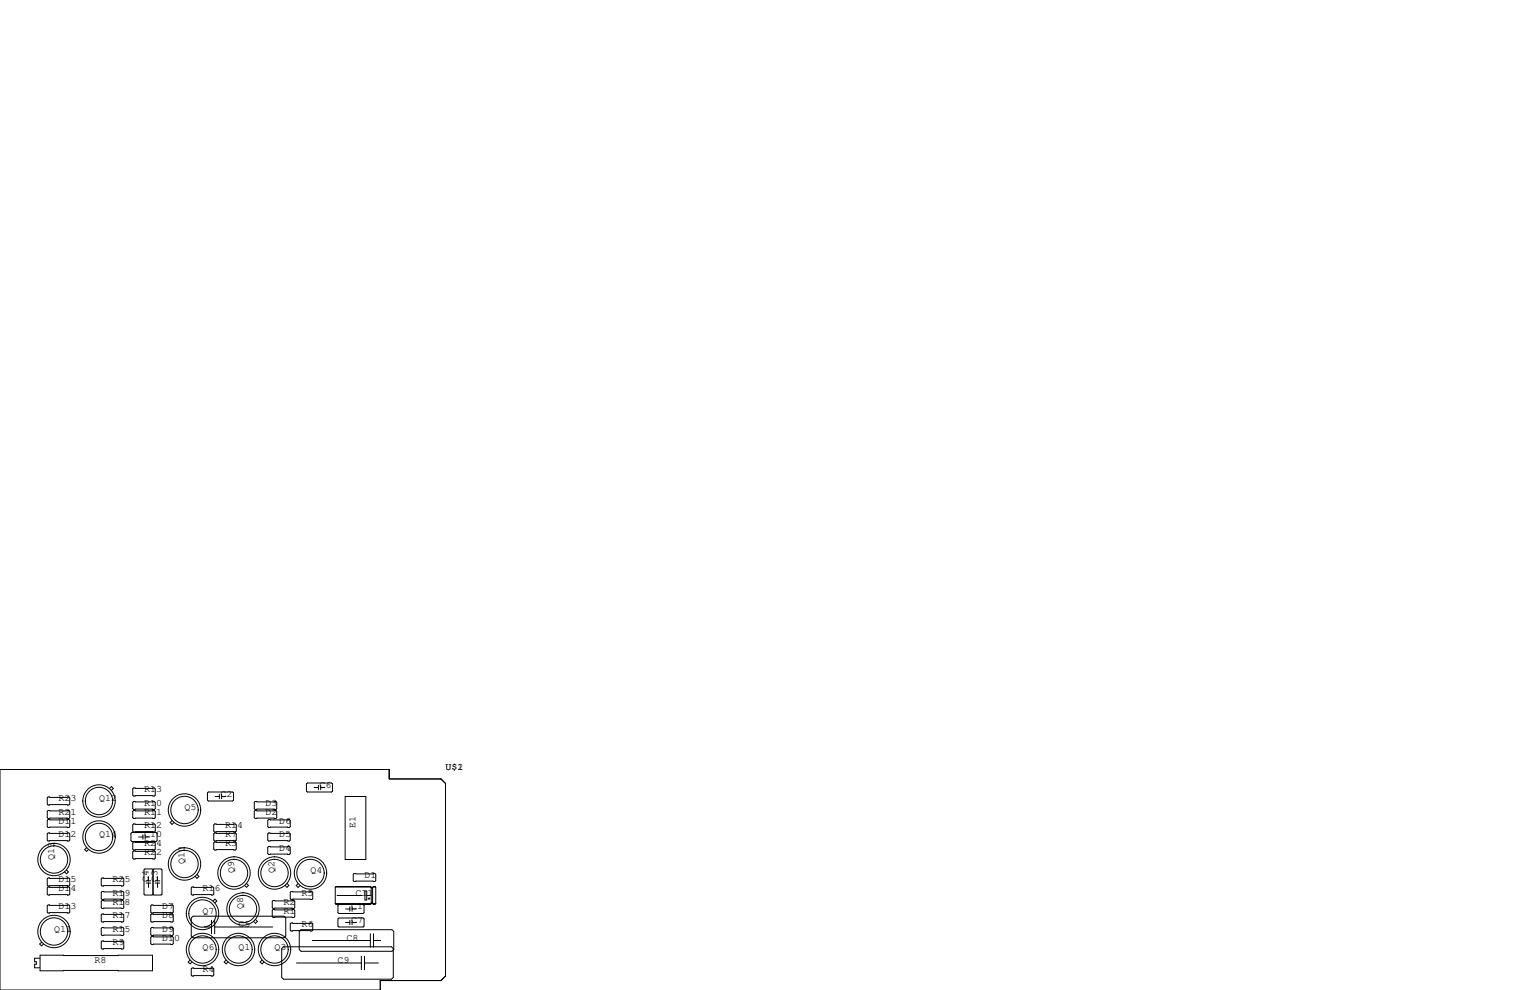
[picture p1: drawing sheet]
<svg xmlns="http://www.w3.org/2000/svg" width="432mm" height="279mm" viewBox="0 0 432 279" stroke-linecap="round" stroke-linejoin="round" font-family="sans-serif">
<g fill="none" stroke="#000" stroke-width=".28">
<path d="M0 217.2h109.9v2.6h14.6l1.2 1.3v54.4l-1.2 1.2h-17.2v2.7h-107.3zM13.6 228.7h5.8l.3 .3v1.8l-.3 .2h-5.8l-.3-.2v-1.8zM13.6 235.1h5.8l.3 .2v1.8l-.3 .3h-5.8l-.3-.3v-1.8zM13.6 231.3h5.8l.3 .2v1.8l-.3 .3h-5.8l-.3-.3v-1.8zM13.6 224.9h5.8l.3 .3v1.7l-.3 .3h-5.8l-.3-.3v-1.7zM24.4 239.2l-.5 .6 .5 .5 .6-.5M30.9 222.5l.5-.5 .6 .5-.6 .6M37 235.2l.2-.3h6.9l.2 .3v2l-.2 .3h-6.9l-.2-.3zM37.7 237.6h5.9l.2 .3v1.7l-.2 .3h-5.9l-.2-.3v-1.7zM37.7 228.7h5.9l.2 .3v1.8l-.2 .2h-5.9l-.2-.2v-1.8zM37.7 226.2h5.9l.2 .2v1.8l-.2 .3h-5.9l-.2-.3v-1.8zM37.7 222.4h5.9l.2 .2v1.8l-.2 .3h-5.9l-.2-.3v-1.8z"/>
<path d="M37.7 232.5h5.9l.2 .3v1.8l-.2 .2h-5.9l-.2-.2v-1.8zM39.1 236.2h1.2M40.3 235.6v1.3M41 236.2h1.2M41 235.6v1.3M48.6 231.6l-.6 .5 .6 .6 .5-.6M58.5 223.8l.3-.3h6.9l.2 .3v2l-.2 .3h-6.9l-.3-.3zM60.6 232.5h5.8l.3 .3v1.8l-.3 .2h-5.8l-.3-.2v-1.8zM60.6 237.6h5.8l.3 .3v1.7l-.3 .3h-5.8l-.3-.3v-1.7zM60.6 235.1h5.8l.3 .2v1.8l-.3 .3h-5.8l-.3-.3v-1.8zM60.7 224.8h1.2M61.9 224.2v1.2"/>
<path d="M62.5 224.2v1.2M62.5 224.8h1.3M72 226.2h5.9l.2 .2v1.8l-.2 .3h-5.9l-.2-.3v-1.8zM72 228.7h5.9l.2 .3v1.8l-.2 .2h-5.9l-.2-.2v-1.8zM75.8 231.3h5.9l.2 .2v1.8l-.2 .3h-5.9l-.2-.3v-1.8zM75.8 235.1h5.9l.2 .2v1.8l-.2 .3h-5.9l-.2-.3v-1.8zM75.8 238.9h5.9l.2 .2v1.8l-.2 .3h-5.9l-.2-.3v-1.8zM86.5 221.2l.2-.2h6.9l.3 .2v2.1l-.3 .2h-6.9l-.2-.2zM88.6 222.2h1.3M89.9 221.6v1.3M90.5 222.2h1.2M90.5 221.6v1.3"/>
<path d="M97.4 224.8h5.9v17.8h-5.9zM13.6 250.3h5.8l.3 .3v1.7l-.3 .3h-5.8l-.3-.3v-1.7zM13.6 247.8h5.8l.3 .2v1.8l-.3 .3h-5.8l-.3-.3v-1.8zM13.6 255.4h5.8l.3 .3v1.7l-.3 .3h-5.8l-.3-.3v-1.7zM18.8 245.5l.5 .6-.5 .5-.6-.5M28.8 247.8h5.9l.2 .2v1.8l-.2 .3h-5.9l-.2-.3v-1.8zM28.8 251.6h5.9l.2 .2v1.8l-.2 .3h-5.9l-.2-.3v-1.8zM28.8 254.1h5.9l.2 .3v1.8l-.2 .2h-5.9l-.2-.2v-1.8zM28.8 257.9h5.9l.2 .3v1.8l-.2 .2h-5.9l-.2-.2v-1.8zM37.7 240.2h5.9l.2 .2v1.8l-.2 .2h-5.9l-.2-.2v-1.8zM41.3 249.2h1.2M41.3 248.6h1.2"/>
<path d="M41.9 247.4v1.2M41.9 249.2v1.2M42.5 255.7l.3-.3h5.8l.3 .3v1.7l-.3 .3h-5.8l-.3-.3zM42.5 258.2l.3-.3h5.8l.3 .3v1.8l-.3 .2h-5.8l-.3-.2zM43.2 245.5l-.3-.3h-2l-.3 .3v6.8l.3 .3h2l.3-.3M43.2 245.5l.2-.3h2.1l.2 .3v6.8l-.2 .3h-2.1l-.2-.3M43.2 245.5v6.8M43.8 249.2h1.3M43.8 248.6h1.3M44.5 247.4v1.2M44.5 249.2v1.2M54 250.6l.2-.3h5.9l.2 .3v1.7l-.2 .3h-5.9l-.2-.3z"/>
<path d="M54 259.1l.5-.5h25.6l.5 .5v5.1l-.5 .5h-25.6l-.5-.5zM55.6 246.8l.5 .5-.5 .6-.5-.6M59.7 259.7v3.8M60.1 254.3l.6-.6 .5 .6-.5 .5M60.6 259.7v3.8M69.6 249.4l.5 .5-.5 .5-.6-.5M72.1 259.5l.5 .5-.5 .6-.5-.6M76.8 256.9l.3-.2h5.8l.3 .2v1.8l-.3 .3h-5.8l-.3-.3zM76.8 254.4l.3-.3h5.8l.3 .3v1.8l-.3 .2h-5.8l-.3-.2zM81 249.4l.5 .5-.5 .5-.5-.5M81.9 251.8l.3-.2h5.8l.3 .2v1.8l-.3 .3h-5.8l-.3-.3zM84.1 249.4l-.5 .5 .5 .5 .6-.5"/>
<path d="M94.6 255h11.4M94.7 250.3h9.9M94.9 255.1h9.6M95.1 252.7h7.1M95.4 259.3l.2-.2h6.9l.2 .2v2.1l-.2 .2h-6.9l-.2-.2zM95.6 255.3l-.2 .2v2.1l.2 .2h6.9l.2-.2v-2.1l-.2-.2M97.5 256.5h1.2M98.7 255.9v1.3M98.7 259.7v1.3M99.4 255.9v1.3M99.4 259.7v1.3M99.4 256.5h1.2"/>
<path d="M99.7 246.8l.2-.3h5.9l.2 .3v1.7l-.2 .3h-5.9l-.2-.3zM103 251.5h.5v2.5h-.5zM103.5 252.7h.9M103.9 253.6h.5M104.1 253.4v.5M104.5 250.2h-9.6M104.5 250.2h-9.6l-.3 .2v4.6M104.5 250.2l.3 .2M104.8 250.4v4.6l-.3 .3h-9.6l-.3-.3M104.8 254.8h.4M104.8 250.4h.4M104.8 250.6h.4"/>
<path d="M104.9 254.9h.1M105.2 250.4v4.6l.2 .3h.4l.2-.3M105.3 250.3h.6M105.4 255.1h.4M105.8 250.2l.2 .2v4.6M105.8 250.2h-.4l-.2 .2M105.8 250.2h-.4M11.2 270.4h-1.4v1h.5v.7h-.5v1h1.4M11.3 269.6h31.7v4.4h-31.7zM11.7 265.9l-.5 .5 .5 .6 .6-.6M28.8 265.6h5.9l.2 .2v1.8l-.2 .2h-5.9l-.2-.2v-1.8zM28.8 261.7h5.9l.2 .3v1.8l-.2 .2h-5.9l-.2-.2v-1.8z"/>
<path d="M42.5 262l.3-.3h5.8l.3 .3v1.8l-.3 .2h-5.8l-.3-.2zM42.5 264.5l.3-.2h5.8l.3 .2v1.8l-.3 .3h-5.8l-.3-.3zM53.6 271l-.5 .5 .5 .5 .6-.5M54 273.4l.2-.2h5.9l.2 .2v1.8l-.2 .3h-5.9l-.2-.3zM57.7 261.6h2M60.6 261.6h16.4M63.8 271l-.5 .5 .5 .5 .5-.5M74 271l-.6 .5 .6 .5 .5-.5M80 267.2h30.5l.5 .5v8.1l-.5 .6h-30.5l-.5-.6v-8.1zM81.9 260.7l.3-.2h5.8l.3 .2v1.8l-.3 .3h-5.8l-.3-.3zM83.7 271.8h18.3M84.5 262.9l.5-.5h25.6l.5 .5v5.1l-.5 .5h-25.6l-.5-.5z"/>
<path d="M88.1 265.4h16.4M97.5 260.3h1.2M99.4 260.3h1.2M102 269.9v3.8M102.9 269.9v3.8M102.9 271.8h3.9M104.5 263.5v3.8M105.4 263.5v3.8M105.4 265.4h2"/>
<circle cx="27.9" cy="236.2" r="3.9"/>
<circle cx="27.9" cy="236.2" r="4.6"/>
<circle cx="27.9" cy="226.1" r="4.6"/>
<circle cx="27.9" cy="226.1" r="3.9"/>
<circle cx="52.1" cy="228.6" r="3.9"/>
<circle cx="52.1" cy="228.6" r="4.6"/>
<circle cx="15.2" cy="242.6" r="3.9"/>
<circle cx="15.2" cy="242.6" r="4.6"/>
<circle cx="52.1" cy="243.8" r="3.9"/>
<circle cx="52.1" cy="243.8" r="4.6"/>
<circle cx="57.2" cy="257.8" r="3.9"/>
<circle cx="57.2" cy="257.8" r="4.6"/>
<circle cx="66" cy="246.4" r="3.9"/>
<circle cx="66" cy="246.4" r="4.6"/>
<circle cx="68.6" cy="256.5" r="3.9"/>
<circle cx="68.6" cy="256.5" r="4.6"/>
<circle cx="77.5" cy="246.4" r="3.9"/>
<circle cx="77.5" cy="246.4" r="4.6"/>
<circle cx="87.6" cy="246.4" r="4.6"/>
<circle cx="87.6" cy="246.4" r="3.9"/>
<circle cx="15.2" cy="262.9" r="4.6"/>
<circle cx="15.2" cy="262.9" r="3.9"/>
<circle cx="57.1" cy="268" r="4.6"/>
<circle cx="57.1" cy="268" r="3.9"/>
<circle cx="67.3" cy="268" r="4.6"/>
<circle cx="67.3" cy="268" r="3.9"/>
<circle cx="77.5" cy="268" r="4.6"/>
<circle cx="77.5" cy="268" r="3.9"/>
</g>
<g font-size="2.8">
<text x="125.7" y="217.2">U$1</text>
<text x="129.1" y="217.2">2</text>
<text x="16.5" y="226.1">R23</text>
<text x="27.9" y="226.1">Q12</text>
<text x="40.6" y="227.3">R10</text>
<text x="40.6" y="223.5">R13</text>
<text x="62.2" y="224.8">C2</text>
<text x="74.9" y="227.3">D3</text>
<text x="90.2" y="222.2">C6</text>
<text x="16.5" y="232.4">D11</text>
<text x="16.5" y="229.9">R21</text>
<text x="40.6" y="229.9">R11</text>
<text x="40.6" y="233.7">R12</text>
<text x="52.1" y="228.6">Q5</text>
<text x="63.5" y="233.7">R14</text>
<text x="74.9" y="229.9">D2</text>
<text x="78.7" y="232.4">D6</text>
<text x="100.3" y="233.7" transform="rotate(-90 100.3 233.7)">E1</text>
<text x="16.5" y="236.2">D12</text>
<text x="27.9" y="236.2">Q14</text>
<text x="40.6" y="238.8">R24</text>
<text x="40.6" y="236.2">C10</text>
<text x="63.5" y="238.8">R3</text>
<text x="63.5" y="236.2">R7</text>
<text x="78.7" y="236.2">D5</text>
<text x="15.2" y="242.6" transform="rotate(-90 15.2 242.6)">Q13</text>
<text x="40.6" y="241.3">R22</text>
<text x="52.1" y="243.8" transform="rotate(-90 52.1 243.8)">Q10</text>
<text x="78.7" y="240">D4</text>
<text x="16.5" y="248.9">D15</text>
<text x="16.5" y="251.5">D14</text>
<text x="31.7" y="248.9">R25</text>
<text x="41.9" y="248.9" transform="rotate(-90 41.9 248.9)">C4</text>
<text x="44.4" y="248.9" transform="rotate(-90 44.4 248.9)">C3</text>
<text x="57.1" y="251.5">R16</text>
<text x="66" y="246.4" transform="rotate(-90 66 246.4)">Q9</text>
<text x="77.5" y="246.4" transform="rotate(-90 77.5 246.4)">Q2</text>
<text x="87.6" y="246.4">Q4</text>
<text x="102.9" y="247.6">D1</text>
<text x="16.5" y="256.5">D13</text>
<text x="31.7" y="252.7">R19</text>
<text x="31.7" y="255.3">R18</text>
<text x="45.7" y="256.5">D7</text>
<text x="57.1" y="257.8">Q7</text>
<text x="68.6" y="256.5" transform="rotate(-90 68.6 256.5)">Q8</text>
<text x="80" y="257.8">R1</text>
<text x="80" y="255.3">R2</text>
<text x="85.1" y="252.7">R5</text>
<text x="99.1" y="256.5">C1</text>
<text x="100.3" y="252.7">C11</text>
<text x="15.2" y="262.9">Q11</text>
<text x="31.7" y="259.1">R17</text>
<text x="31.7" y="262.9">R15</text>
<text x="45.7" y="259.1">D8</text>
<text x="45.7" y="262.9">D9</text>
<text x="67.3" y="261.6">C5</text>
<text x="85.1" y="261.6">R6</text>
<text x="99.1" y="260.3">C7</text>
<text x="31.7" y="266.7">R9</text>
<text x="45.7" y="265.4">D10</text>
<text x="57.1" y="268">Q6</text>
<text x="67.3" y="268">Q1</text>
<text x="77.5" y="268">Q3</text>
<text x="97.8" y="265.4">C8</text>
<text x="26.7" y="271.8">R8</text>
<text x="57.1" y="274.3">R4</text>
<text x="95.2" y="271.8">C9</text>
</g>
</svg>
